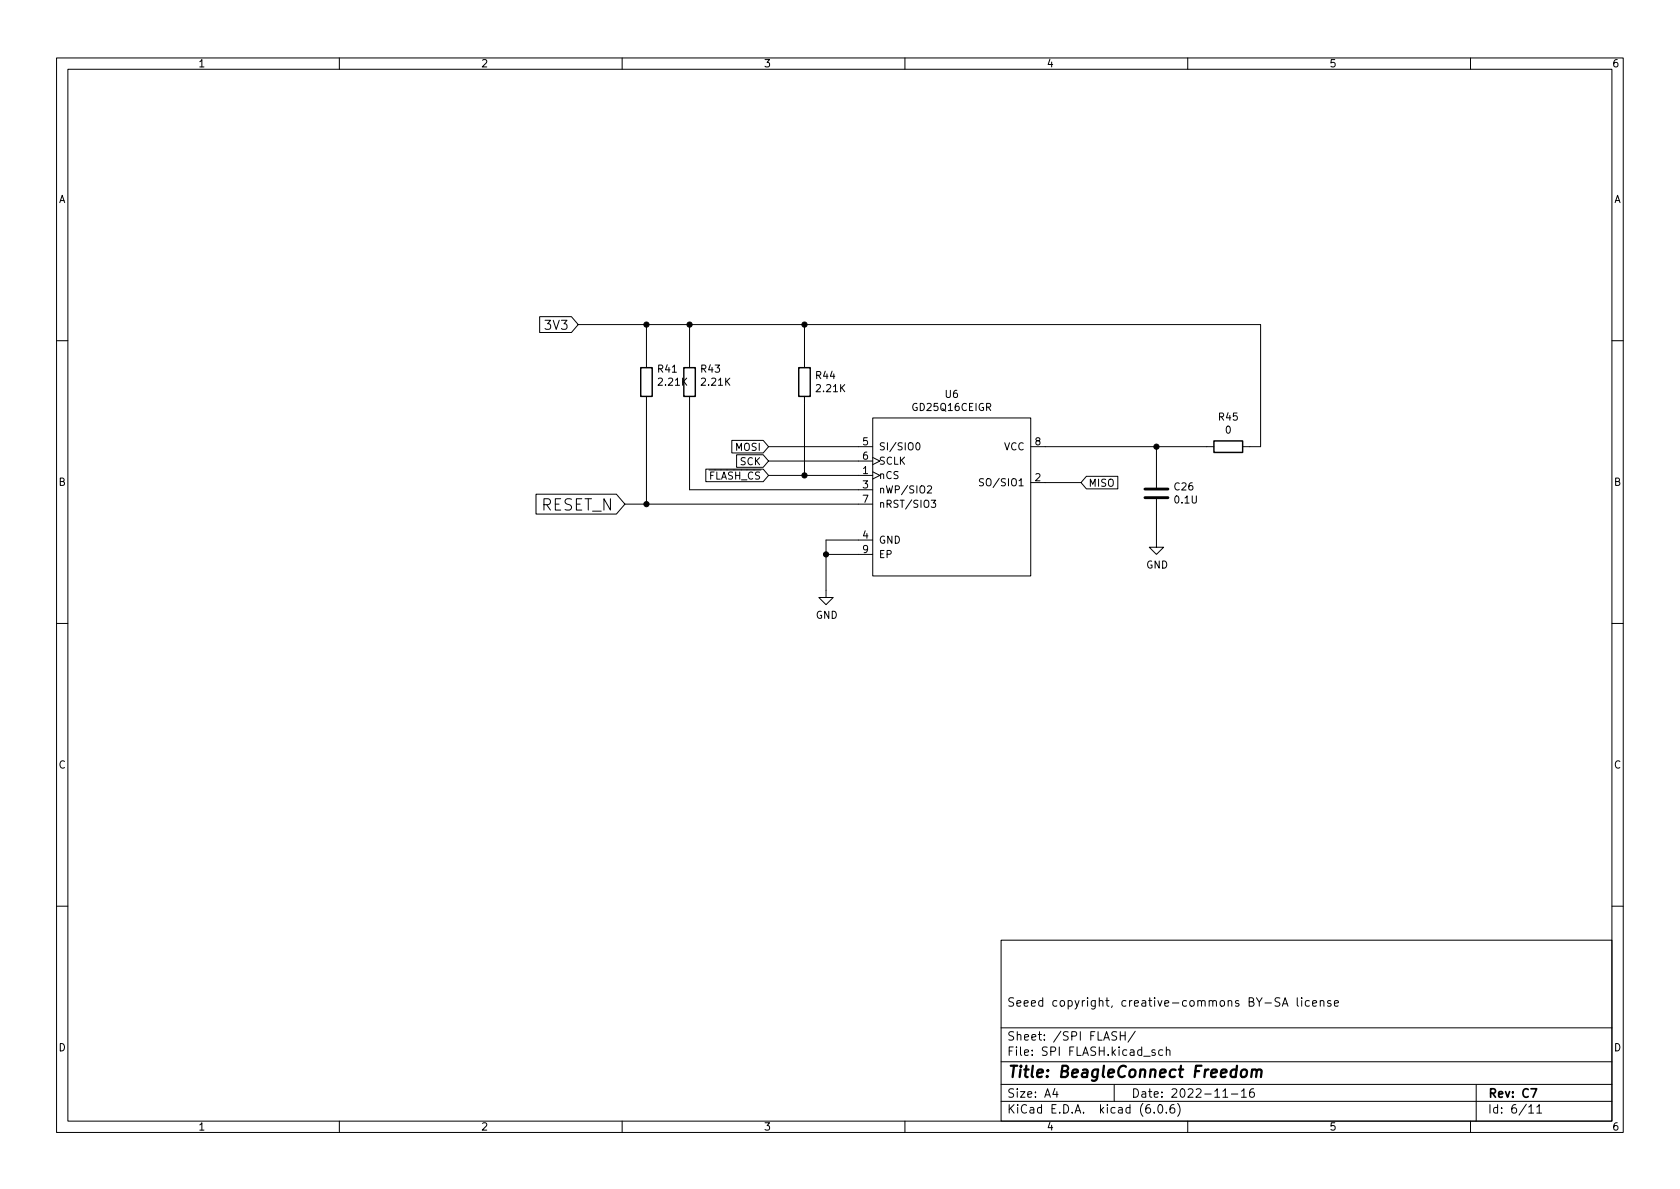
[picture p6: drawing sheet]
<svg xmlns="http://www.w3.org/2000/svg" width="297mm" height="210mm" viewBox="0 0 297 210" stroke-linecap="round" stroke-linejoin="round" font-family="sans-serif">
<g fill="none" stroke="#000" stroke-width=".18">
<path d="M10 10.2h277v190.1h-277zM12 12.2h273v186.1h-273zM60 10.2v2M110 10.2v2M160 10.2v2M210 10.2v2M260 10.2v2M95.4 56h5.6l1.2 1.4-1.2 1.4h-5.6zM102.2 57.4h120.7v21.6h-3.2M114.3 57.4v7.6M121.9 57.4v7.6M142.2 57.4v7.6"/>
<path d="M10 60.2h2M114.3 70.1v19M121.9 70.1v16.5h32.4M129.4 77.9h5.5l1 1.1-1 1.1h-5.5zM135.9 79h18.4M142.2 70.1v14M154.3 73.9h27.9v27.9h-27.9zM162 78.4l.2-.1a.68 .68 0 0 1 .5 .6 .68 .68 0 0 1-.5 .7l-.2-.2-.1-.3zM182.2 79h32.4M204.5 79v7.2M285 60.2h2M94.8 87.4h14.2l1.5 1.7-1.5 1.8h-14.2z"/>
<path d="M110.5 89.1h43.8M124.8 83h10.1l1 1.1-1 1.1h-10.1zM130.2 80.4h4.7l1 1.1-1 1.1h-4.7zM135.9 84.1h18.4M135.9 81.5h18.4M146 98h8.3M154.3 95.5h-8.3v10.2h1.3l-1.3 1.2-1.2-1.2h1.2M154.3 83.4l1.3 .7-1.3 .6M154.3 80.9l1.3 .6-1.3 .7M164 86l.5-.1 .2 .4-.8 .9h.8M164.6 88.5h.8l-.4 .4 .4 .2v.5l-.2 .1-.6-.1M173.9 84.7l-.5-.1-.2 .2v.3l.6 .3 .1 .3-.2 .2h-.5"/>
<path d="M182.2 85.3h8.9M192.1 84.2h5.5v2.2h-5.5l-1-1.1zM204.5 88.3v8.5h1.2l-1.2 1.2-1.3-1.2h1.3M10 110.2h2M285 110.2h2M10 160.2h2M177 166.3h108v32h-108zM226.3 176.5l-.6-.1-.3 .3 .2 .4 .6 .3v.4l-.2 .1h-.6M226.7 177.9l.5-1.5 .5 1.5M226.9 177.5h.7M229.4 176.4v1.3l.2 .2M230.1 176.4v.2"/>
<path d="M230.1 176.9v1M231.5 177l-.4-.1-.3 .3v.4l.1 .3h.6M232.1 177.4l.7-.1-.1-.3-.4-.1-.2 .2v.8h.6M233.4 177.1l.2-.2 .4 .1 .1 .9M233.4 176.9v1M235.3 177l-.4-.1-.2 .2 .1 .3 .5 .1v.4h-.6M235.9 177.4l.7-.1v-.3l-.5-.1-.2 .2 .1 .8h.6M285 160.2h2M60 198.3v2M110 198.3v2M160 198.3v2M177 194.8h108"/>
<path d="M177 191.8h108M177 187.8h108M177 181.8h108M186.5 192.5l-.4 1h1M186.9 193v1M197 191.8v3M197.4 182.5l-.5-.1-.3 .3 .1 .4 .7 .3v.4l-.3 .1h-.5M198.1 182.4v1.5M198.1 183.1h.8M198.9 182.4v1.5M200.7 182.4l-1.3 1.9M204.1 196.7v.1"/>
<path d="M204.2 185.7l-.3-.1-.3 .2 .1 .3 .5 .1v.4h-.6M204.9 195.4l.2-.1a.81 .81 0 0 1 .6 .7 .81 .81 0 0 1-.3 .8h-.2a.81 .81 0 0 1-.6-.6 .81 .81 0 0 1 .3-.8zM205.6 185.7l-.5-.1-.2 .3v.4l.1 .3h.6M206.2 196.7v.1M206.2 185.8l.2-.2 .4 .1 .1 .9M206.2 185.1v1.5M207.6 195.3a.59 .59 0 0 0-.7 .7v.5l.1 .3h.4l.2-.1 .1-.5-.1-.2-.5-.1-.2 .3M208.2 195.1a1.72 1.72 0 0 1 0 2.3M210 198.3v2M216.2 194h.9M217.7 193.5h1.2M219.5 193l.4-.5v1.5"/>
<path d="M219.5 194h.9M221.6 192.5a.59 .59 0 0 0-.7 .7v.5l.2 .3h.4l.2-.1 .1-.5-.2-.2-.4-.1-.3 .3M260 198.3v2M261 191.8v6.5M270.3 195.8l.4-.5v1.5M270.3 196.8h.9M271.7 195.8l.5-.5v1.5M271.7 196.8h.9"/>
</g>
<path d="M270.7 192.5h1l-.6 1.5" fill="none" stroke="#000" stroke-width=".3"/>
<path d="M219.6 189.3a.52 .52 0 0 1 .5-.2 .52 .52 0 0 1 .4 .4l-.1 .6a.55 .55 0 0 1-.5 .4 .55 .55 0 0 1-.5-.4zM221.4 189.3a.49 .49 0 0 1 .8 .1l-.1 1.1M221.4 189.1l-.2 1.4M222.2 189.4a.5 .5 0 0 1 .8-.2l-.1 1.3" fill="none" stroke="#000" stroke-width=".4"/>
<path d="M202.4 86.5h4.1M202.4 88h4.1" fill="none" stroke="#000" stroke-width=".51"/>
<path d="M113.3 65h2v5.1h-2zM120.9 65h2v5.1h-2zM141.2 65h2.1v5.1h-2.1zM214.6 78h5.1v2h-5.1z" fill="none" stroke="#000" stroke-width=".25"/>
<g fill="#000" stroke="#000" stroke-width=".18">
<circle cx="114.3" cy="57.4" r=".46"/>
<circle cx="121.9" cy="57.4" r=".46"/>
<circle cx="142.2" cy="57.4" r=".46"/>
<circle cx="204.5" cy="79" r=".46"/>
<circle cx="114.3" cy="89.1" r=".46"/>
<circle cx="142.2" cy="84.1" r=".46"/>
<circle cx="146" cy="98" r=".46"/>
</g>
<g font-size="2.8">
<text x="95.6" y="90.3">RESET_N</text>
<text x="178" y="190.6">Title: BeagleConnect Freedom</text>
</g>
<text font-size="2.2" x="96.7" y="58.3">3V3</text>
<g font-size="2.1">
<text x="178" y="178">Seeed copyright, creative-commons BY-SA license</text>
<text x="178" y="184">Sheet: /SPI FLASH/</text>
<text x="178" y="186.7">File: SPI FLASH.kicad_sch</text>
<text x="178" y="196.9">KiCad E.D.A. kicad (6.0.6)</text>
<text x="178" y="194.1">Size: A4</text>
<text x="200" y="194.1">Date: 2022-11-16</text>
<text x="263" y="194.1">Rev: C7</text>
<text x="263" y="196.9">Id: 6/11</text>
</g>
<g font-size="1.8">
<text x="35" y="11.9">1</text>
<text x="85" y="11.9">2</text>
<text x="135" y="11.9">3</text>
<text x="185" y="11.9">4</text>
<text x="235" y="11.9">5</text>
<text x="285" y="11.9">6</text>
<text x="10.3" y="35.9">A</text>
<text x="285.3" y="35.9">A</text>
<text x="116.4" y="65.9">R41</text>
<text x="124" y="65.9">R43</text>
<text x="116.5" y="68.2">2.21K</text>
<text x="124.2" y="68.2">2.21K</text>
<text x="144.3" y="67">R44</text>
<text x="144.5" y="69.3">2.21K</text>
<text x="167.1" y="70.4">U6</text>
<text x="161.5" y="72.7">GD25Q16CEIGR</text>
<text x="215.5" y="74.4">R45</text>
<text x="216.7" y="76.7">0</text>
<text x="130.1" y="79.7">MOSI</text>
<text x="130.9" y="82.3">SCK</text>
<text x="152.5" y="83.8">1</text>
<text x="152.5" y="78.7">5</text>
<text x="152.5" y="81.3">6</text>
<text x="155.3" y="79.6">SI/SIO0</text>
<text x="155.3" y="82.2">SCLK</text>
<text x="177.5" y="79.6">VCC</text>
<text x="183" y="78.7">8</text>
<text x="10.3" y="85.9">B</text>
<text x="123.9" y="84.8">~{FLASH_CS}</text>
<text x="152.5" y="86.4">3</text>
<text x="152.5" y="88.9">7</text>
<text x="155.3" y="84.7">nCS</text>
<text x="155.3" y="87.2">nWP/SIO2</text>
<text x="155.3" y="89.8">nRST/SIO3</text>
<text x="174.2" y="86">SO/SIO1</text>
<text x="183" y="85.1">2</text>
<text x="192.4" y="86.1">MISO</text>
<text x="207.7" y="86.7">C26</text>
<text x="207.8" y="89">0.1U</text>
<text x="285.3" y="85.9">B</text>
<text x="152.5" y="95.2">4</text>
<text x="152.5" y="97.8">9</text>
<text x="155.3" y="96.1">GND</text>
<text x="155.3" y="98.7">EP</text>
<text x="202.6" y="100.5">GND</text>
<text x="144.2" y="109.4">GND</text>
<text x="10.3" y="135.9">C</text>
<text x="285.3" y="135.9">C</text>
<text x="10.3" y="185.9">D</text>
<text x="285.3" y="185.9">D</text>
<text x="35" y="199.9">1</text>
<text x="85" y="199.9">2</text>
<text x="135" y="199.9">3</text>
<text x="185" y="199.9">4</text>
<text x="235" y="199.9">5</text>
<text x="285" y="199.9">6</text>
</g>
</svg>
